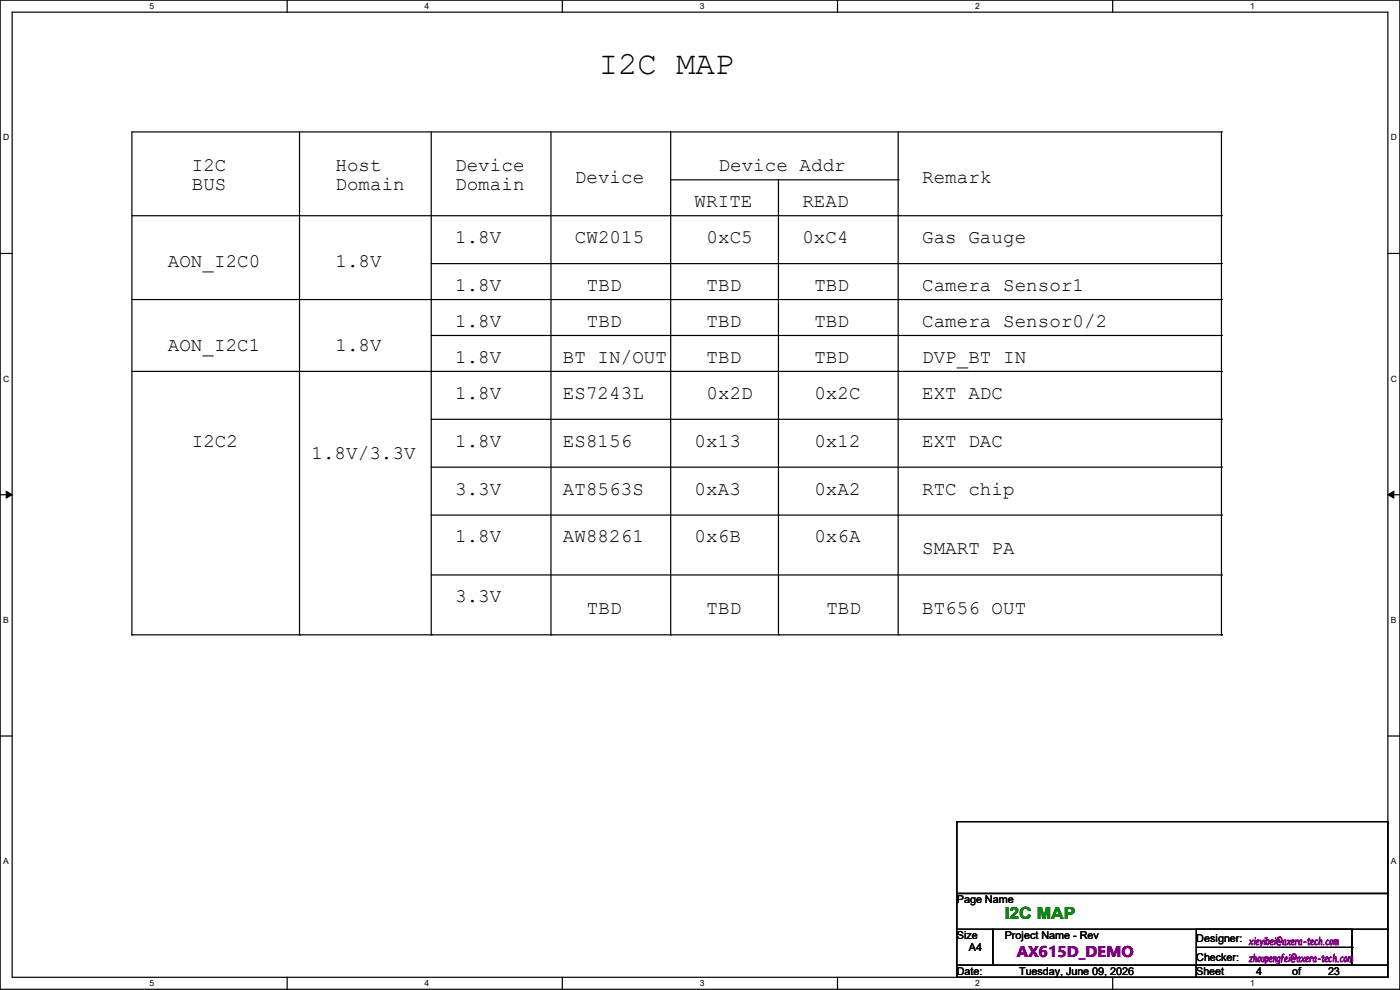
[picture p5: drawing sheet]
<svg xmlns="http://www.w3.org/2000/svg" width="297mm" height="210mm" viewBox="0 0 297 210" stroke-linecap="round" stroke-linejoin="round" font-family="sans-serif">
<g fill="none" stroke="#000" stroke-width=".25">
<path d="M0 0h297v209.8h-297zM2.6 2.6h291.8v204.7h-291.8zM60.9 0v2.6M119.3 0v2.6M177.7 0v2.6M236.1 0v2.6M63.5 28v106.7M91.5 28v106.7M116.9 28v106.7M142.3 38.1h48.2M142.3 28v106.7M165.1 38.1v96.6"/>
<path d="M190.5 38.1h.1M190.5 28v106.7M259.1 28h.1M259.1 28h-231.1v106.7M259.1 28v106.7M0 53.8h2.6M28 45.8h231.1M91.5 55.9h167.6M259.1 45.8h.1M259.1 55.9h.1M294.4 53.8h2.6M28 63.5h231.1"/>
<path d="M28 78.8h231.1M91.5 71.2h167.6M259.1 63.5h.1M259.1 78.8h.1M259.1 71.2h.1M91.5 88.9h167.6M91.5 99.1h167.6M259.1 88.9h.1M259.1 99.1h.1M0 104.9h2.6M91.5 109.3h167.6M259.1 109.3h.1"/>
<path d="M294.4 104.9h2.6M28 134.7h.1M28 134.7h231.1M63.5 134.7h.1M91.5 134.7h.1M91.5 122h167.6M116.9 134.7h.1M142.3 134.7h.1M165.1 134.7h.1M190.5 134.7h.1M259.1 134.7h.1M259.1 122h.1"/>
<path d="M0 156.1h2.6M294.4 156.1h2.6M203 174.3h91.4v15.2h-91.4zM203 189.5h91.4v7.6h-91.4zM203 197.1h7.6v7.7h-7.6zM210.6 197.1h76.2v7.7h-76.2zM253.8 197.1h33v7.7h-33zM286.8 197.1h7.6v7.7h-7.6zM60.9 207.3v2.5M119.3 207.3v2.5M177.7 207.3v2.5M203 204.8h50.8v2.5h-50.8z"/>
<path d="M236.1 207.3v2.5M253.8 204.8h40.6v2.5h-40.6zM253.8 201h33M286.8 201h.1"/>
</g>
<path d="M1.3 104.2l1.3 .7-1.3 .8zM294.4 104.9l1.3-.7v1.5z" fill="#000"/>
<path d="M1.3 104.2l1.3 .7-1.3 .8zM294.4 104.9l1.3-.7v1.5z" fill="none" stroke="#000" stroke-width=".21"/>
<text font-size="6.9" x="127" y="15.7">I2C MAP</text>
<g font-size="4.1">
<text x="40.7" y="36.3">I2C</text>
<text x="40.7" y="40.4">BUS</text>
<text x="71.2" y="36.3">Host</text>
<text x="71.2" y="40.4">Domain</text>
<text x="96.6" y="36.3">Device</text>
<text x="96.6" y="40.4">Domain</text>
<text x="122" y="38.9">Device</text>
<text x="152.4" y="36.3">Device Addr</text>
<text x="195.6" y="38.9">Remark</text>
<text x="147.4" y="43.9">WRITE</text>
<text x="170.2" y="43.9">READ</text>
<text x="96.6" y="51.6">1.8V</text>
<text x="122" y="51.6">CW2015</text>
<text x="149.9" y="51.6">0xC5</text>
<text x="170.2" y="51.6">0xC4</text>
<text x="195.6" y="51.6">Gas Gauge</text>
<text x="35.6" y="56.6">AON_I2C0</text>
<text x="71.2" y="56.6">1.8V</text>
<text x="96.6" y="61.7">1.8V</text>
<text x="124.5" y="61.7">TBD</text>
<text x="149.9" y="61.7">TBD</text>
<text x="172.8" y="61.7">TBD</text>
<text x="195.6" y="61.7">Camera Sensor1</text>
<text x="96.6" y="69.3">1.8V</text>
<text x="124.5" y="69.3">TBD</text>
<text x="149.9" y="69.3">TBD</text>
<text x="172.8" y="69.3">TBD</text>
<text x="195.6" y="69.3">Camera Sensor0/2</text>
<text x="35.6" y="74.4">AON_I2C1</text>
<text x="71.2" y="74.4">1.8V</text>
<text x="96.6" y="77">1.8V</text>
<text x="119.4" y="77">BT IN/OUT</text>
<text x="149.9" y="77">TBD</text>
<text x="172.8" y="77">TBD</text>
<text x="195.6" y="77">DVP_BT IN</text>
<text x="96.6" y="84.6">1.8V</text>
<text x="119.4" y="84.6">ES7243L</text>
<text x="149.9" y="84.6">0x2D</text>
<text x="172.8" y="84.6">0x2C</text>
<text x="195.6" y="84.6">EXT ADC</text>
<text x="40.7" y="94.7">I2C2</text>
<text x="96.6" y="94.7">1.8V</text>
<text x="119.4" y="94.7">ES8156</text>
<text x="147.4" y="94.7">0x13</text>
<text x="172.8" y="94.7">0x12</text>
<text x="195.6" y="94.7">EXT DAC</text>
<text x="66.1" y="97.3">1.8V/3.3V</text>
<text x="96.6" y="104.9">3.3V</text>
<text x="119.4" y="104.9">AT8563S</text>
<text x="147.4" y="104.9">0xA3</text>
<text x="172.8" y="104.9">0xA2</text>
<text x="195.6" y="104.9">RTC chip</text>
<text x="96.6" y="115.1">1.8V</text>
<text x="119.4" y="115.1">AW88261</text>
<text x="147.4" y="115.1">0x6B</text>
<text x="172.8" y="115.1">0x6A</text>
<text x="195.6" y="117.6">SMART PA</text>
<text x="96.6" y="127.8">3.3V</text>
<text x="124.5" y="130.3">TBD</text>
<text x="149.9" y="130.3">TBD</text>
<text x="175.3" y="130.3">TBD</text>
<text x="195.6" y="130.3">BT656 OUT</text>
</g>
<text font-size="3.6" fill="#008000" x="213.1" y="194.9">I2C MAP</text>
<text font-size="3.3" fill="#800080" x="215.7" y="203">AX615D_DEMO</text>
<g font-size="2.3">
<text x="203" y="191.6">Page Name</text>
<text x="203" y="199.2">Size</text>
<text x="205.5" y="201.8">A4</text>
<text x="213.1" y="199.2">Project Name - Rev</text>
<text x="253.8" y="199.7">Designer:</text>
<text x="253.8" y="203.8">Checker:</text>
<text x="203" y="206.8">Date:</text>
<text x="216.2" y="206.8">Tuesday, June 09, 2026</text>
<text x="253.8" y="206.8">Sheet</text>
<text x="266.5" y="206.8">4</text>
<text x="274.1" y="206.8">of</text>
<text x="281.7" y="206.8">23</text>
</g>
<g font-size="2.3" fill="#800080">
<text x="265" y="200.4">xieyibei@axera-tech.com</text>
<text x="265" y="204">zhoupengfei@axera-tech.com</text>
</g>
<g font-size="1.8">
<text x="31.7" y="1.9">5</text>
<text x="90.1" y="1.9">4</text>
<text x="148.5" y="1.9">3</text>
<text x="206.8" y="1.9">2</text>
<text x="265.2" y="1.9">1</text>
<text x=".7" y="29.8">D</text>
<text x="295.1" y="29.8">D</text>
<text x=".7" y="80.9">C</text>
<text x="295.1" y="80.9">C</text>
<text x=".7" y="132.1">B</text>
<text x="295.1" y="132.1">B</text>
<text x=".7" y="183.3">A</text>
<text x="295.1" y="183.3">A</text>
<text x="31.7" y="209.2">5</text>
<text x="90.1" y="209.2">4</text>
<text x="148.5" y="209.2">3</text>
<text x="206.8" y="209.2">2</text>
<text x="265.2" y="209.2">1</text>
</g>
</svg>
